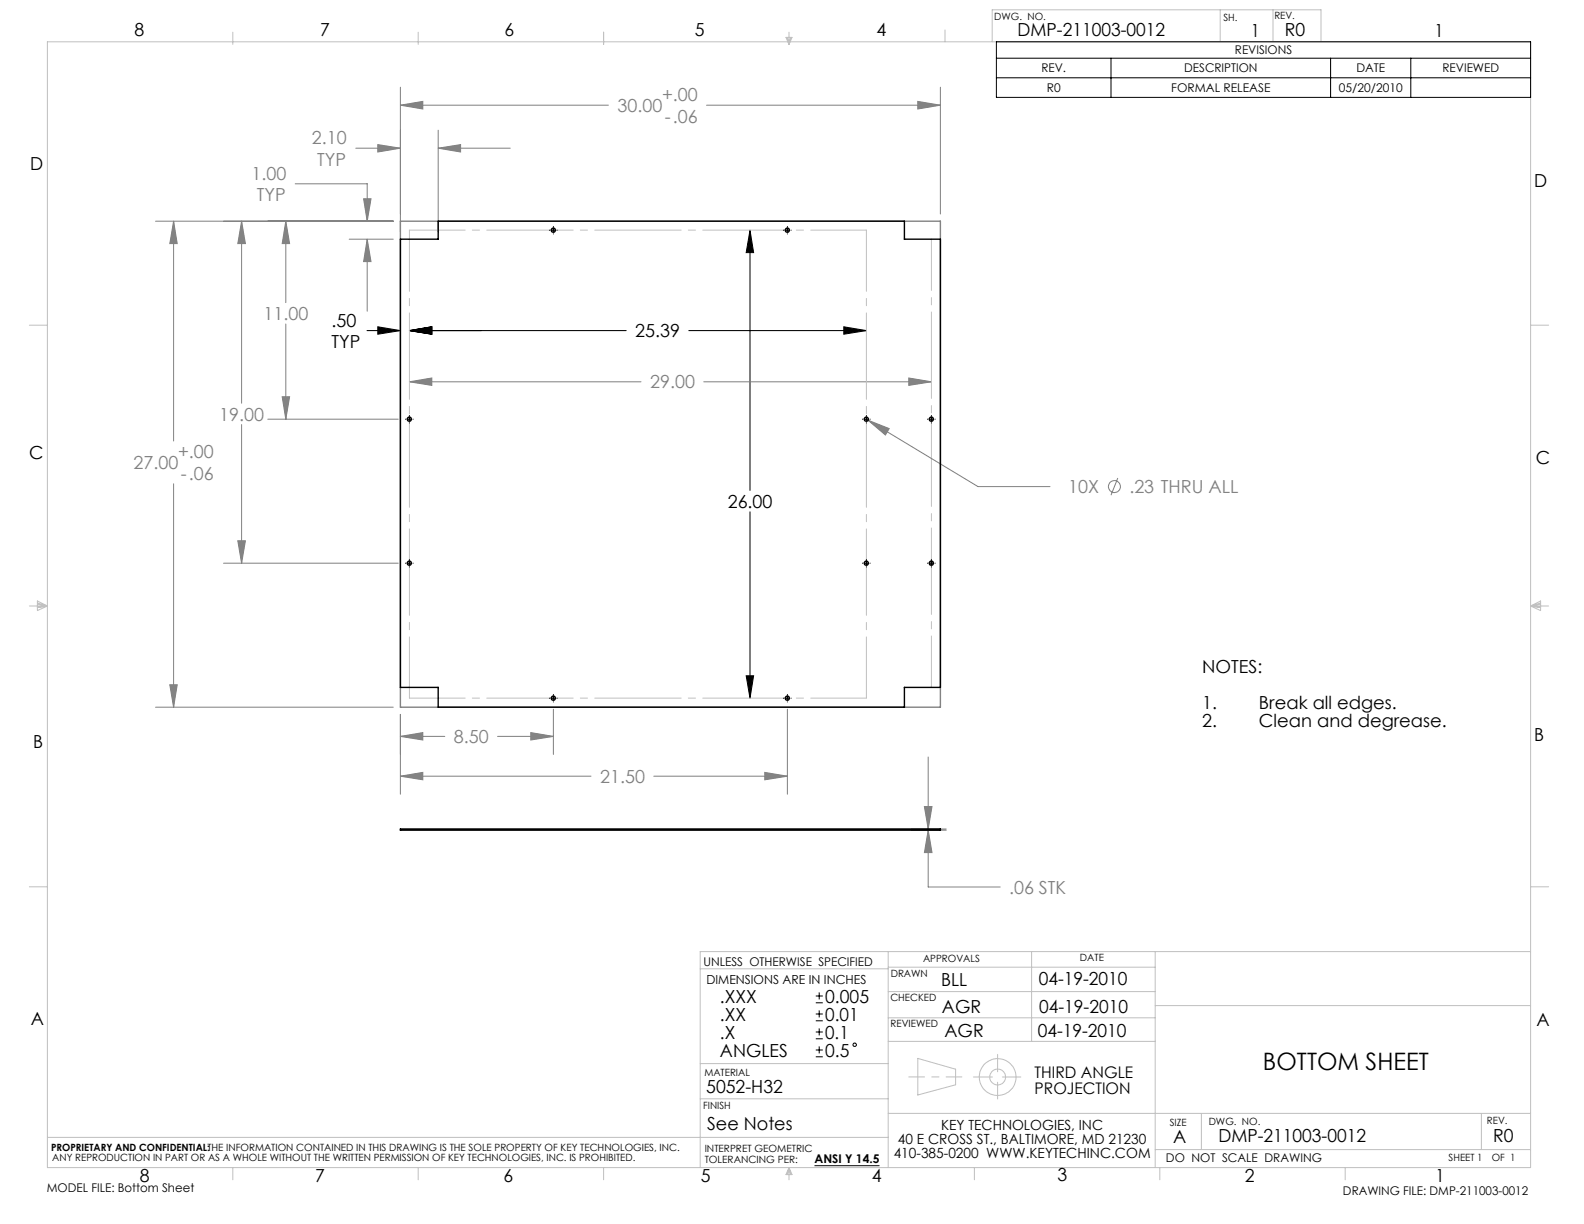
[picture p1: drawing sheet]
<svg xmlns="http://www.w3.org/2000/svg" width="279mm" height="216mm" viewBox="0 0 279 216" stroke-linecap="round" stroke-linejoin="round" font-family="sans-serif">
<g fill="none" stroke="#c0c0c0" stroke-width=".18">
<path d="M8.4 7.4h261.6v198.6h-261.6zM41.1 5.7v2.1M73.8 5.7v2.1M106.5 5.7v2.1M138.6 6.6h1.1l-.5 1.2zM138.9 6.6l.3 1.2M139.2 5.7v2.1M139.5 6.6l-.3 1.2M166.7 5.3v2.1M175 7.4v-5.7h58v5.7M215.2 1.7v5.7M224.5 1.7v5.7"/>
<path d="M5.2 57.4h3.2M270 57.4h3.2M163.8 99.3h1M163.9 99l.7 .7M164.3 98.8v1M164.6 99l-.7 .7M5.2 106.9h3.2M6.6 106l1.8 .9-1.8 .8zM6.6 106.4l1.8 .5M6.6 106.6l1.8 .3M8.4 106.9l-1.8 .2M270 106.9h3.2"/>
<path d="M270 106.9l1.7 .2M270 106.9l1.7-.9v1.7zM271.7 106.6l-1.7 .3M271.7 106.4l-1.7 .5M5.2 156.4h3.2M270 156.4h3.2M123.5 170.9h33.2M156.7 167.9v38.1M156.7 179.5h47.1M156.7 174.9h47.1M156.7 170.6h47.1M182 167.9v15.8"/>
<path d="M203.8 167.9v38.1M203.8 177.4h66.2M270 167.9h-146.5v38.1M123.5 193.8h33.2M123.5 187.6h33.2M156.7 196.4h113.3M156.7 183.7h47.1M161.9 186.7l6.7 1.9v2.7l-6.7 1.8zM171.7 190h3.3M176 186v3.1M176 190.9v3M176.8 190h3.3"/>
<path d="M211.9 196.4v6.4M261.3 196.4v6.4M8.4 200.6h148.3M41.1 206v2.1M73.8 206v2.1M106.5 206v2.1M139.2 206v2.1M139.2 206l.5 1.2h-1.1zM139.2 206l-.3 1.2M139.2 206l.3 1.2M171.9 206v2.1M203.8 202.8h66.2"/>
<path d="M204.6 206v2.1M237.3 206v2.1"/>
<circle cx="176" cy="190" r="1.4"/>
<circle cx="176" cy="190" r="3.2"/>
</g>
<path d="M169.7 190h-9.4" fill="none" stroke="#c0c0c0" stroke-width=".18" stroke-dasharray="15.2 1.3 1.3 1.3" stroke-dashoffset="12.5"/>
<g fill="none" stroke="#808080" stroke-width=".18">
<path d="M70.6 18.6l4-.7v1.3zM70.6 15.4v25.5M70.6 18.6h36.7M124.6 18.6h41.3M161.9 17.9l4 .7-4 .6zM165.9 15.4v22.3M27.4 39h42M30.6 39l.7 4h-1.3zM30.6 39v38.8M42.6 39l.7 4h-1.4zM42.6 39v32.1M50.4 39l.7 4h-1.3z"/>
<path d="M50.4 39v14.4M52.1 32.4h12.7v6.6M62.8 26.1h7.8M64.1 35.1h1.3l-.6 3.9zM66.6 25.5l4 .6-4 .7zM77.3 26.1l3.9-.6v1.3zM77.3 23v17.9M77.3 26.1h12.7M50.4 57.2v16.7M61.6 42.2h7.8M64.8 42.2l.6 3.9h-1.3zM64.8 42.2v12.7"/>
<path d="M42.6 74.9v24.4M47.2 73.9h23M49.8 70h1.3l-.7 3.9zM72.2 67.3l4-.6v1.3zM72.2 67.3h40.9M124.1 67.3h40.2M153.1 74.1l3.7 1.5-.6 1.1zM153.1 74.1l19.4 11.7h12.7M160.3 66.7l4 .6-4 .7zM30.6 85.3v39.4M39.4 99.3h30.8M41.9 95.4h1.4l-.7 3.9z"/>
<path d="M197.2 84.3l-1.2 3M27.4 124.7h42M30 120.8h1.3l-.7 3.9zM70.6 129.9l4-.7v1.3zM70.6 136.9l4-.7v1.3zM70.6 126v14.1M70.6 129.9h7.9M70.6 136.9h33.6M87.8 129.9h9.8M93.6 129.2l4 .7-4 .6zM97.6 125.1v8M115.3 136.9h23.6"/>
<path d="M134.9 136.2l4 .7-4 .6zM138.9 125.1v15M163.7 133.5v12.7M160.8 146.2h6.1M160.8 146.4h6.1M163.1 142.3h1.3l-.7 3.9zM163.7 146.4l.7 4h-1.3zM163.7 146.4v10.1h12.7"/>
<circle cx="196.6" cy="85.8" r="1.06"/>
</g>
<g fill="none" stroke="#000" stroke-width=".18">
<path d="M175.8 7.4h94.2v9.8h-94.2zM175.8 10.3h94.2M175.8 13.7h94.2M196 10.3v6.9M234.7 10.3v6.9M248.8 10.3v6.9M97.6 39.9v.1M138.9 39.9v.1M64.7 58.3h5.9M66.6 57.6l4 .7-4 .6zM72.2 58.3l4-.7v1.3zM72.2 58.3h38.3"/>
<path d="M96.9 40.6h.1M97.3 40.6h.6M97.6 40.3v.6M97.6 41.2v.1M98.2 40.6h.1M121.5 58.3h31.3M132.3 40.6l.6 4h-1.3zM132.3 40.6v45.9M138.2 40.6h.1M138.6 40.6h.6M138.9 40.3v.6M138.9 41.2v.1"/>
<path d="M139.5 40.6h.1M148.8 57.6l4 .7-4 .6zM71.5 73.9h.1M71.9 73.9h.6M72.2 73.3h.1M72.2 73.6v.7M72.2 74.6h.1M72.8 73.9h.1M152.1 73.9h.1M152.5 73.9h.6M152.8 73.3h.1M152.8 73.6v.7"/>
<path d="M152.8 74.6h.1M153.5 73.9h.1M163.6 73.9h.1M164 73.9h.6M164.3 73.3h.1M164.3 73.6v.7M164.3 74.6h.1M164.9 73.9h.1M71.5 99.3h.1M71.9 99.3h.6M72.2 98.7h.1M72.2 99v.7"/>
<path d="M72.2 100h.1M72.8 99.3h.1M132.3 90.3v32.9M152.1 99.3h.1M152.5 99.3h.6M152.8 98.7h.1M152.8 99v.7M152.8 100h.1M153.5 99.3h.1M163.6 99.3h.1M164 99.3h.6M164.3 98.7h.1"/>
<path d="M164.3 99v.7M164.3 100h.1M164.9 99.3h.1M131.6 119.2h1.3l-.6 4zM96.9 123.2h.1M97.3 123.2h.6M97.6 122.5h.1M97.6 122.8v.7M97.6 123.8h.1M98.2 123.2h.1M138.2 123.2h.1M138.6 123.2h.6"/>
<path d="M138.9 122.5h.1M138.9 122.8v.7M138.9 123.8h.1M139.5 123.2h.1"/>
</g>
<path d="M164.3 42.2v79" fill="none" stroke="#c0c0c0" stroke-width=".18" stroke-dasharray="15.2 1.3 1.3 1.3" stroke-dashoffset="6.2"/>
<path d="M72.2 40.6h80.6M72.2 123.1h80.6" fill="none" stroke="#c0c0c0" stroke-width=".18" stroke-dasharray="15.2 1.3 1.3 1.3" stroke-dashoffset="5.4"/>
<path d="M72.2 40.6v82.5M152.8 40.6v82.5" fill="none" stroke="#c0c0c0" stroke-width=".18" stroke-dasharray="15.2 1.3 1.3 1.3" stroke-dashoffset="4.4"/>
<path d="M70.6 39h95.3v85.7h-95.3z" fill="none" stroke="#808080" stroke-width=".25"/>
<path d="M72.2 58.3l4-.7v1.3zM148.8 57.6l4 .7-4 .6zM132.3 40.6l.6 4h-1.3zM131.6 119.2h1.3l-.6 4zM72.2 58.3l4-.7v1.3zM66.6 57.6l4 .7-4 .6z" fill="#000"/>
<g fill="#808080">
<path d="M72.2 67.3l4-.6v1.3zM160.3 66.7l4 .6-4 .7z"/>
<path d="M163.1 142.3h1.3l-.7 3.9zM163.7 146.4l.7 4h-1.3zM30.6 39l.7 4h-1.3zM30 120.8h1.3l-.7 3.9zM70.6 18.6l4-.7v1.3zM161.9 17.9l4 .7-4 .6zM153.1 74.1l3.1 2.6 .6-1.1zM77.3 26.1l3.9-.6v1.3zM66.6 25.5l4 .6-4 .7zM64.1 35.1h1.3l-.6 3.9zM64.8 42.2l.6 3.9h-1.3zM49.8 70h1.3l-.7 3.9zM50.4 39l.7 4h-1.3zM41.9 95.4h1.4l-.7 3.9zM42.6 39l.7 4h-1.4zM70.6 129.9l4-.7v1.3zM93.6 129.2l4 .7-4 .6zM70.6 136.9l4-.7v1.3zM134.9 136.2l4 .7-4 .6z"/>
</g>
<g fill="none" stroke="#000" stroke-width=".25">
<path d="M70.6 42.2h6.7v-3.2h82.2v3.2h6.4v79h-6.4v3.5h-82.2v-3.5h-6.7zM70.6 146.2h95.3v.2h-95.3z"/>
<circle cx="97.6" cy="40.6" r=".36"/>
<circle cx="138.9" cy="40.6" r=".36"/>
<circle cx="72.2" cy="73.9" r=".36"/>
<circle cx="152.8" cy="73.9" r=".36"/>
<circle cx="164.3" cy="73.9" r=".36"/>
<circle cx="72.2" cy="99.3" r=".36"/>
<circle cx="152.8" cy="99.3" r=".36"/>
<circle cx="164.3" cy="99.3" r=".36"/>
<circle cx="97.6" cy="123.2" r=".36"/>
<circle cx="138.9" cy="123.2" r=".36"/>
</g>
<g fill="none" stroke="#000" stroke-width=".18">
<path d="M143.9 176.9h1.2M143.9 175.7h1.2M143.9 178.9h1.2M144.5 175v1.3M144.5 178.2v1.3M143.9 180.1h1.2M143.9 183.2h1.2M143.9 182h1.2M143.9 186.4h1.2M143.9 185.2h1.2M144.5 181.4v1.2M144.5 184.6v1.2"/>
<path d="M143.7 205.6h11.4"/>
<circle cx="150.8" cy="184.3" r=".31"/>
</g>
<text font-size="4.2" x="222.8" y="188.7">BOTTOM SHEET</text>
<g font-size="3.2">
<text x="23.7" y="6.3">8</text>
<text x="56.5" y="6.4">7</text>
<text x="89" y="6.4">6</text>
<text x="122.6" y="6.4">5</text>
<text x="154.6" y="6.3">4</text>
<text x="179.5" y="6.4">DMP-211003-0012</text>
<text x="220.6" y="6.5">1</text>
<text x="226.6" y="6.4">R0</text>
<text x="253" y="6.6">1</text>
<text x="5.3" y="30">D</text>
<text x="270.6" y="32.9">D</text>
<text x="58.5" y="57.6">.50</text>
<text x="112.1" y="59.5">25.39</text>
<text x="58.5" y="61.4">TYP</text>
<text x="5.2" y="81">C</text>
<text x="270.9" y="81.9">C</text>
<text x="128.4" y="89.6">26.00</text>
<text x="212.1" y="118.7">NOTES:</text>
<text x="212.1" y="125.1">1.</text>
<text x="222.1" y="125.1">Break all edges.</text>
<text x="5.8" y="132">B</text>
<text x="212.1" y="128.2">2.</text>
<text x="222.1" y="128.2">Clean and degrease.</text>
<text x="270.6" y="130.7">B</text>
<text x="166" y="173.9">BLL</text>
<text x="183.2" y="173.8">04-19-2010</text>
<text x="127" y="176.9">.XXX</text>
<text x="145.6" y="176.9">0.005</text>
<text x="166.2" y="178.8">AGR</text>
<text x="183.3" y="178.6">04-19-2010</text>
<text x="5.4" y="180.9">A</text>
<text x="127" y="180.1">.XX</text>
<text x="127" y="183.2">.X</text>
<text x="145.6" y="180">0.01</text>
<text x="145.6" y="183.2">0.1</text>
<text x="166.6" y="182.9">AGR</text>
<text x="183" y="183">04-19-2010</text>
<text x="271" y="181">A</text>
<text x="127" y="186.4">ANGLES</text>
<text x="145.6" y="186.4">0.5</text>
<text x="124.6" y="192.8">5052-H32</text>
<text x="124.7" y="199.4">See Notes</text>
<text x="207" y="201.6">A</text>
<text x="214.9" y="201.5">DMP-211003-0012</text>
<text x="263.4" y="201.4">R0</text>
<text x="24.7" y="208.4">8</text>
<text x="55.6" y="208.5">7</text>
<text x="88.8" y="208.4">6</text>
<text x="123.6" y="208.4">5</text>
<text x="153.8" y="208.4">4</text>
<text x="186.6" y="208.3">3</text>
<text x="219.6" y="208.4">2</text>
<text x="253.2" y="208.5">1</text>
</g>
<g font-size="3.2" fill="#808080">
<text x="116.8" y="17.9">+.00</text>
<text x="108.9" y="19.7">30.00</text>
<text x="117.3" y="21.6">-.06</text>
<text x="55" y="25.4">2.10</text>
<text x="56" y="29.2">TYP</text>
<text x="44.4" y="31.7">1.00</text>
<text x="45.3" y="35.5">TYP</text>
<text x="46.5" y="56.4">11.00</text>
<text x="114.7" y="68.5">29.00</text>
<text x="38.7" y="74.2">19.00</text>
<text x="23.6" y="82.8">27.00</text>
<text x="31.4" y="80.9">+.00</text>
<text x="31.9" y="84.6">-.06</text>
<text x="188.4" y="87">10X</text>
<text x="199.2" y="87">.23 THRU ALL</text>
<text x="80.1" y="131.1">8.50</text>
<text x="105.9" y="138.1">21.50</text>
<text x="178" y="157.6">.06 STK</text>
</g>
<g font-size="2.8">
<text x="182.5" y="190.1">THIRD ANGLE</text>
<text x="182.5" y="192.9">PROJECTION</text>
</g>
<g font-size="2.5">
<text x="158.4" y="201.9">40 E CROSS ST., BALTIMORE, MD 21230</text>
<text x="166" y="199.4">KEY TECHNOLOGIES, INC</text>
<text x="157.6" y="204.3">410-385-0200 WWW.KEYTECHINC.COM</text>
</g>
<text font-size="2.2" x="124.6" y="173.7">DIMENSIONS ARE IN INCHES</text>
<g font-size="2.1">
<text x="217.8" y="9.6">REVISIONS</text>
<text x="183.7" y="12.8">REV.</text>
<text x="184.7" y="16.2">R0</text>
<text x="206.6" y="16.2">FORMAL RELEASE</text>
<text x="208.9" y="12.8">DESCRIPTION</text>
<text x="236.2" y="16.2">05/20/2010</text>
<text x="239.3" y="12.8">DATE</text>
<text x="254.4" y="12.8">REVIEWED</text>
<text x="124.1" y="170.3">UNLESS OTHERWISE SPECIFIED</text>
<text x="143.7" y="205.2">ANSI Y 14.5</text>
<text x="205.7" y="205">DO NOT SCALE DRAWING</text>
<text x="8.2" y="210.3">MODEL FILE: Bottom Sheet</text>
<text x="236.9" y="210.7">DRAWING FILE: DMP-211003-0012</text>
</g>
<g font-size="1.8">
<text x="175.4" y="3.5">DWG. NO.</text>
<text x="215.8" y="3.6">SH.</text>
<text x="224.8" y="3.3">REV.</text>
<text x="157.1" y="172.3">DRAWN</text>
<text x="162.8" y="169.7">APPROVALS</text>
<text x="190.5" y="169.5">DATE</text>
<text x="157.1" y="176.6">CHECKED</text>
<text x="157.1" y="181.2">REVIEWED</text>
<text x="124.2" y="189.8">MATERIAL</text>
<text x="124.1" y="195.6">FINISH</text>
<text x="9" y="203">PROPRIETARY AND CONFIDENTIAL:THE INFORMATION CONTAINED IN THIS DRAWING IS THE SOLE PROPERTY OF KEY TECHNOLOGIES, INC.</text>
<text x="124.3" y="203.1">INTERPRET GEOMETRIC</text>
<text x="206.3" y="198.5">SIZE</text>
<text x="213.2" y="198.5">DWG. NO.</text>
<text x="262.3" y="198.2">REV.</text>
<text x="9.2" y="204.8">ANY REPRODUCTION IN PART OR AS A WHOLE WITHOUT THE WRITTEN PERMISSION OF KEY TECHNOLOGIES, INC. IS PROHIBITED.</text>
<text x="124.3" y="205.2">TOLERANCING PER:</text>
<text x="255.5" y="204.8">SHEET 1</text>
<text x="263.1" y="204.8">OF 1</text>
</g>
</svg>
